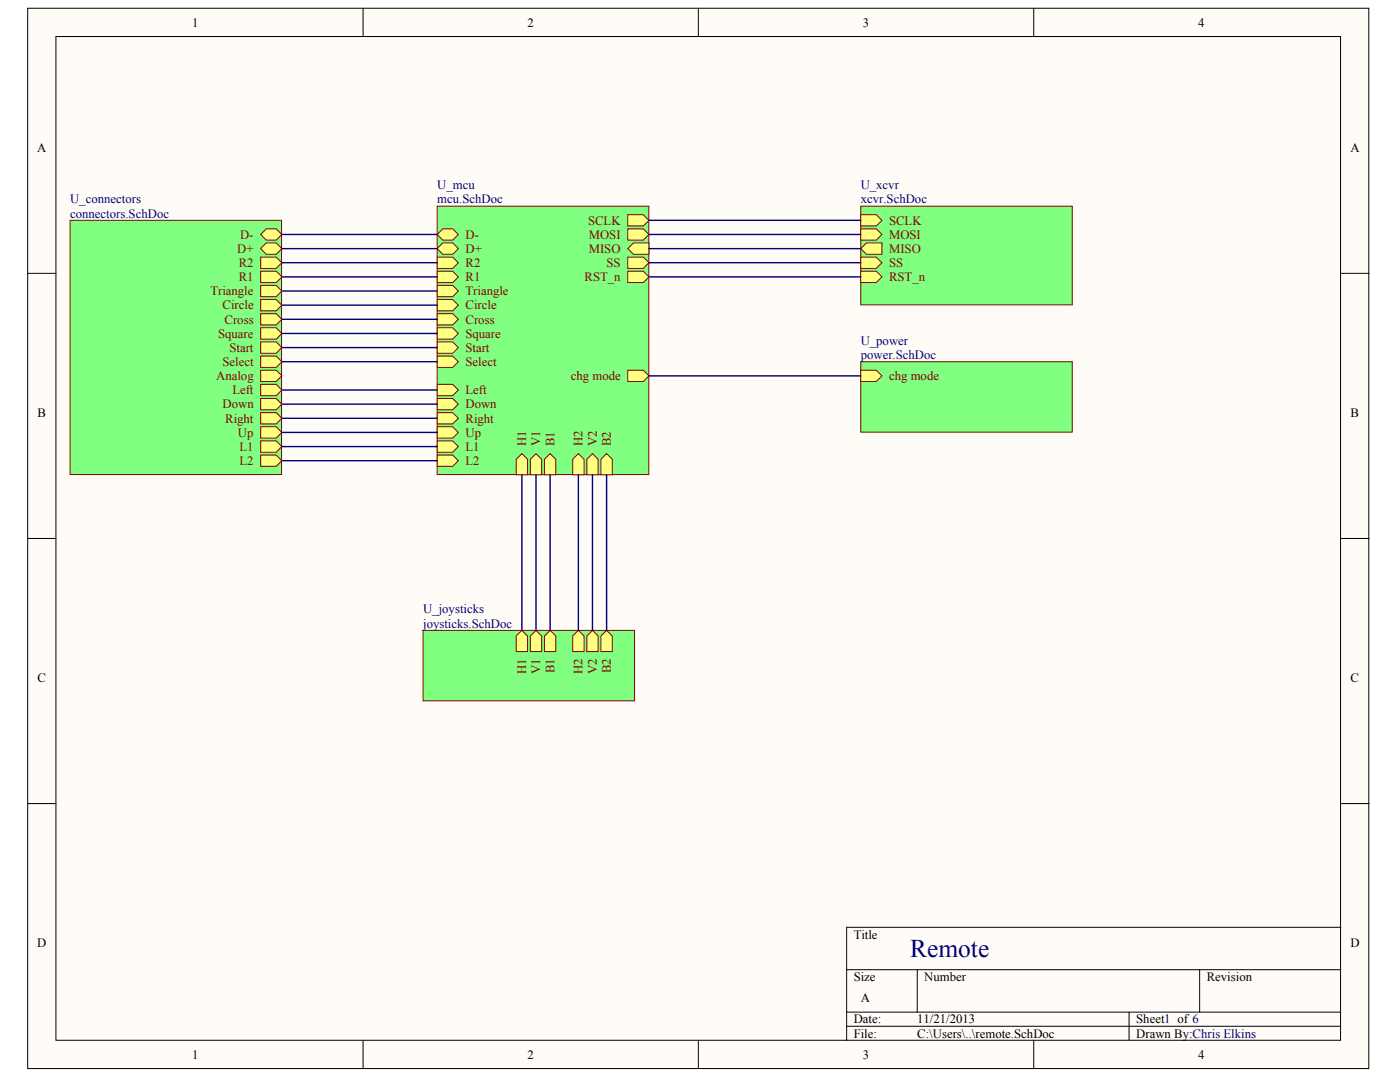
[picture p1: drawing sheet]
<svg xmlns="http://www.w3.org/2000/svg" width="269mm" height="207mm" viewBox="0 0 269 207" stroke-linecap="round" stroke-linejoin="round" font-family="sans-serif">
<g fill="#fffcf8" stroke="#000" stroke-width=".19">
<path d="M5.3 1.6h257.5v203.5h-257.5z"/>
<path d="M10.7 7h246.7v192.6h-246.7z"/>
</g>
<g fill="none" stroke="#000" stroke-width=".19">
<path d="M69.7 1.6v5.4M134.1 1.6v5.4M198.5 1.6v5.4M5.3 52.5h5.4M257.5 52.5h5.4M5.3 103.3h5.4M257.5 103.3h5.4M5.3 154.2h5.4M257.5 154.2h5.4M257.5 178h-94.9v21.7M69.7 199.7v5.4M134.1 199.7v5.4"/>
<path d="M162.6 186.1h94.9M162.6 194.2h94.9M162.6 197h94.9M176.1 186.1v8.1M198.5 199.7v5.4M216.8 194.2v5.5M230.3 186.1v8.1"/>
</g>
<path d="M13.4 42.3h40.7v48.8h-40.7z" fill="#80ff80" stroke="#800000" stroke-width=".19"/>
<g fill="#ffff80" stroke="#800000" stroke-width=".19">
<path d="M51.1 43.9h1.9l1.1 1.1-1.1 1.1h-1.9l-1-1.1z" fill-rule="evenodd"/>
<path d="M51.1 46.6h1.9l1.1 1.1-1.1 1.1h-1.9l-1-1.1z" fill-rule="evenodd"/>
<path d="M50.1 49.3h2.9l1.1 1.1-1.1 1.1h-2.9z" fill-rule="evenodd"/>
<path d="M50.1 52.1h2.9l1.1 1-1.1 1.1h-2.9z" fill-rule="evenodd"/>
<path d="M50.1 54.8h2.9l1.1 1.1-1.1 1h-2.9z" fill-rule="evenodd"/>
<path d="M50.1 57.5h2.9l1.1 1.1-1.1 1.1h-2.9z" fill-rule="evenodd"/>
<path d="M50.1 60.2h2.9l1.1 1.1-1.1 1.1h-2.9z" fill-rule="evenodd"/>
<path d="M50.1 62.9h2.9l1.1 1.1-1.1 1.1h-2.9z" fill-rule="evenodd"/>
<path d="M50.1 65.6h2.9l1.1 1.1-1.1 1.1h-2.9z" fill-rule="evenodd"/>
<path d="M50.1 68.3h2.9l1.1 1.1-1.1 1.1h-2.9z" fill-rule="evenodd"/>
<path d="M50.1 71.1h2.9l1.1 1-1.1 1.1h-2.9z" fill-rule="evenodd"/>
<path d="M50.1 73.8h2.9l1.1 1-1.1 1.1h-2.9z" fill-rule="evenodd"/>
<path d="M50.1 76.5h2.9l1.1 1.1-1.1 1h-2.9z" fill-rule="evenodd"/>
<path d="M50.1 79.2h2.9l1.1 1.1-1.1 1.1h-2.9z" fill-rule="evenodd"/>
<path d="M50.1 81.9h2.9l1.1 1.1-1.1 1.1h-2.9z" fill-rule="evenodd"/>
<path d="M50.1 84.6h2.9l1.1 1.1-1.1 1.1h-2.9z" fill-rule="evenodd"/>
<path d="M50.1 87.3h2.9l1.1 1.1-1.1 1.1h-2.9z" fill-rule="evenodd"/>
</g>
<path d="M83.9 39.6h40.7v51.5h-40.7z" fill="#80ff80" stroke="#800000" stroke-width=".19"/>
<g fill="#ffff80" stroke="#800000" stroke-width=".19">
<path d="M120.5 41.2h3l1.1 1.1-1.1 1.1h-3z" fill-rule="evenodd"/>
<path d="M120.5 43.9h3l1.1 1.1-1.1 1.1h-3z" fill-rule="evenodd"/>
<path d="M121.6 46.6h3v2.2h-3l-1.1-1.1z" fill-rule="evenodd"/>
<path d="M120.5 49.3h3l1.1 1.1-1.1 1.1h-3z" fill-rule="evenodd"/>
<path d="M85 43.9h1.9l1.1 1.1-1.1 1.1h-1.9l-1.1-1.1z" fill-rule="evenodd"/>
<path d="M85 46.6h1.9l1.1 1.1-1.1 1.1h-1.9l-1.1-1.1z" fill-rule="evenodd"/>
<path d="M120.5 71.1h3l1.1 1-1.1 1.1h-3z" fill-rule="evenodd"/>
<path d="M83.9 49.3h3l1.1 1.1-1.1 1.1h-3z" fill-rule="evenodd"/>
<path d="M83.9 52.1h3l1.1 1-1.1 1.1h-3z" fill-rule="evenodd"/>
<path d="M83.9 54.8h3l1.1 1.1-1.1 1h-3z" fill-rule="evenodd"/>
<path d="M83.9 57.5h3l1.1 1.1-1.1 1.1h-3z" fill-rule="evenodd"/>
<path d="M83.9 60.2h3l1.1 1.1-1.1 1.1h-3z" fill-rule="evenodd"/>
<path d="M83.9 62.9h3l1.1 1.1-1.1 1.1h-3z" fill-rule="evenodd"/>
<path d="M83.9 65.6h3l1.1 1.1-1.1 1.1h-3z" fill-rule="evenodd"/>
<path d="M83.9 68.3h3l1.1 1.1-1.1 1.1h-3z" fill-rule="evenodd"/>
<path d="M120.5 52.1h3l1.1 1-1.1 1.1h-3z" fill-rule="evenodd"/>
<path d="M83.9 73.8h3l1.1 1-1.1 1.1h-3z" fill-rule="evenodd"/>
<path d="M83.9 76.5h3l1.1 1.1-1.1 1h-3z" fill-rule="evenodd"/>
<path d="M83.9 79.2h3l1.1 1.1-1.1 1.1h-3z" fill-rule="evenodd"/>
<path d="M83.9 81.9h3l1.1 1.1-1.1 1.1h-3z" fill-rule="evenodd"/>
<path d="M83.9 84.6h3l1.1 1.1-1.1 1.1h-3z" fill-rule="evenodd"/>
<path d="M83.9 87.3h3l1.1 1.1-1.1 1.1h-3z" fill-rule="evenodd"/>
<path d="M100.2 87.1l1.1 1v3h-2.2v-3z" fill-rule="evenodd"/>
<path d="M102.9 87.1l1.1 1v3h-2.2v-3z" fill-rule="evenodd"/>
<path d="M105.6 87.1l1.1 1v3h-2.2v-3z" fill-rule="evenodd"/>
<path d="M111.1 87.1l1 1v3h-2.1v-3z" fill-rule="evenodd"/>
<path d="M113.8 87.1l1 1v3h-2.1v-3z" fill-rule="evenodd"/>
<path d="M116.5 87.1l1.1 1v3h-2.2v-3z" fill-rule="evenodd"/>
</g>
<path d="M54.1 45h29.8M54.1 47.7h29.8" fill="none" stroke="#000080" stroke-width=".27"/>
<path d="M165.3 39.6h40.6v18.9h-40.6z" fill="#80ff80" stroke="#800000" stroke-width=".19"/>
<g fill="#ffff80" stroke="#800000" stroke-width=".19">
<path d="M165.3 41.2h3l1 1.1-1 1.1h-3z" fill-rule="evenodd"/>
<path d="M165.3 43.9h3l1 1.1-1 1.1h-3z" fill-rule="evenodd"/>
<path d="M166.4 46.6h2.9v2.2h-2.9l-1.1-1.1z" fill-rule="evenodd"/>
<path d="M165.3 49.3h3l1 1.1-1 1.1h-3z" fill-rule="evenodd"/>
<path d="M165.3 52.1h3l1 1-1 1.1h-3z" fill-rule="evenodd"/>
</g>
<path d="M124.6 42.3h40.7M124.6 45h40.7M124.6 47.7h40.7M124.6 50.4h40.7" fill="none" stroke="#000080" stroke-width=".27"/>
<path d="M165.3 69.4h40.6v13.5h-40.6z" fill="#80ff80" stroke="#800000" stroke-width=".19"/>
<path d="M165.3 71.1h3l1 1-1 1.1h-3z" fill-rule="evenodd" fill="#ffff80" stroke="#800000" stroke-width=".19"/>
<path d="M81.2 121h40.6v13.5h-40.6z" fill="#80ff80" stroke="#800000" stroke-width=".19"/>
<g fill="#ffff80" stroke="#800000" stroke-width=".19">
<path d="M100.2 121l1.1 1.1v3h-2.2v-3z" fill-rule="evenodd"/>
<path d="M102.9 121l1.1 1.1v3h-2.2v-3z" fill-rule="evenodd"/>
<path d="M105.6 121l1.1 1.1v3h-2.2v-3z" fill-rule="evenodd"/>
<path d="M111.1 121l1 1.1v3h-2.1v-3z" fill-rule="evenodd"/>
<path d="M113.8 121l1 1.1v3h-2.1v-3z" fill-rule="evenodd"/>
<path d="M116.5 121l1.1 1.1v3h-2.2v-3z" fill-rule="evenodd"/>
</g>
<g fill="none" stroke="#000080" stroke-width=".27">
<path d="M54.1 50.4h29.8M54.1 53.1h29.8M54.1 55.9h29.8M54.1 58.6h29.8M124.6 53.1h40.7M54.1 61.3h29.8M54.1 64h29.8M54.1 66.7h29.8M54.1 69.4h29.8M54.1 74.8h29.8M54.1 77.6h29.8M124.6 72.1h40.7"/>
<path d="M54.1 80.3h29.8M54.1 83h29.8M54.1 85.7h29.8M54.1 88.4h29.8M100.2 91.1v29.9M102.9 91.1v29.9M105.6 91.1v29.9M111.1 91.1v29.9M113.8 91.1v29.9M116.5 91.1v29.9"/>
</g>
<text font-size="4.9" fill="#000080" x="174.8" y="183.7">Remote</text>
<g font-size="2.4">
<text x="36.9" y="5.1">1</text>
<text x="101.3" y="5.1">2</text>
<text x="165.7" y="5.1">3</text>
<text x="230.1" y="5.1">4</text>
<text x="7.1" y="29.2">A</text>
<text x="259.3" y="29.2">A</text>
<text x="7.2" y="80.1">B</text>
<text x="259.3" y="80.1">B</text>
<text x="7.2" y="131">C</text>
<text x="259.3" y="131">C</text>
<text x="7.1" y="181.8">D</text>
<text x="163.9" y="180.1">Title</text>
<text x="259.3" y="181.8">D</text>
<text x="163.9" y="188.3">Size</text>
<text x="177.5" y="188.3">Number</text>
<text x="231.7" y="188.3">Revision</text>
<text x="163.9" y="196.4">Date:</text>
<text x="165.3" y="192.4">A</text>
<text x="176.1" y="196.4">11/21/2013</text>
<text x="218.2" y="196.4">Sheet1 of 6</text>
<text x="36.9" y="203.2">1</text>
<text x="101.3" y="203.2">2</text>
<text x="163.9" y="199.2">File:</text>
<text x="165.7" y="203.2">3</text>
<text x="176.1" y="199.2">C:\Users\..\remote.SchDoc</text>
<text x="218.2" y="199.2">Drawn By:Chris Elkins</text>
<text x="230.1" y="203.2">4</text>
</g>
<g font-size="2.4" fill="#000080">
<text x="13.5" y="39.1">U_connectors</text>
<text x="13.5" y="41.8">connectors.SchDoc</text>
<text x="83.9" y="36.3">U_mcu</text>
<text x="83.9" y="39.1">mcu.SchDoc</text>
<text x="165.3" y="36.3">U_xcvr</text>
<text x="165.3" y="39.1">xcvr.SchDoc</text>
<text x="165.3" y="66.2">U_power</text>
<text x="165.3" y="68.9">power.SchDoc</text>
<text x="81.2" y="117.7">U_joysticks</text>
<text x="81.2" y="120.4">joysticks.SchDoc</text>
</g>
<g font-size="2.4" fill="#800000">
<text x="46.1" y="45.8">D-</text>
<text x="89.4" y="45.8">D-</text>
<text x="112.9" y="43.1">SCLK</text>
<text x="113" y="45.8">MOSI</text>
<text x="170.7" y="43.1">SCLK</text>
<text x="170.7" y="45.8">MOSI</text>
<text x="45.6" y="48.5">D+</text>
<text x="45.9" y="51.2">R2</text>
<text x="45.9" y="54">R1</text>
<text x="89.4" y="48.5">D+</text>
<text x="89.4" y="51.2">R2</text>
<text x="89.4" y="54">R1</text>
<text x="112.2" y="54">RST_n</text>
<text x="113" y="48.5">MISO</text>
<text x="116.5" y="51.2">SS</text>
<text x="170.7" y="48.5">MISO</text>
<text x="170.7" y="51.2">SS</text>
<text x="170.7" y="54">RST_n</text>
<text x="40.4" y="56.7">Triangle</text>
<text x="42.7" y="59.4">Circle</text>
<text x="89.4" y="56.7">Triangle</text>
<text x="89.4" y="59.4">Circle</text>
<text x="41.9" y="64.8">Square</text>
<text x="43.1" y="62.1">Cross</text>
<text x="89.4" y="62.1">Cross</text>
<text x="89.4" y="64.8">Square</text>
<text x="42.7" y="70.3">Select</text>
<text x="44.1" y="67.5">Start</text>
<text x="89.4" y="67.5">Start</text>
<text x="89.4" y="70.3">Select</text>
<text x="41.5" y="73">Analog</text>
<text x="44.6" y="75.7">Left</text>
<text x="89.4" y="75.7">Left</text>
<text x="109.6" y="73">chg mode</text>
<text x="170.7" y="73">chg mode</text>
<text x="42.7" y="78.4">Down</text>
<text x="43.2" y="81.1">Right</text>
<text x="45.7" y="83.8">Up</text>
<text x="89.4" y="78.4">Down</text>
<text x="89.4" y="81.1">Right</text>
<text x="89.4" y="83.8">Up</text>
<text x="46" y="86.5">L1</text>
<text x="46" y="89.2">L2</text>
<text x="89.4" y="86.5">L1</text>
<text x="89.4" y="89.2">L2</text>
<text x="101" y="85.7" transform="rotate(-90 101 85.7)">H1</text>
<text x="103.7" y="85.7" transform="rotate(-90 103.7 85.7)">V1</text>
<text x="106.5" y="85.7" transform="rotate(-90 106.5 85.7)">B1</text>
<text x="111.9" y="85.7" transform="rotate(-90 111.9 85.7)">H2</text>
<text x="114.6" y="85.7" transform="rotate(-90 114.6 85.7)">V2</text>
<text x="117.3" y="85.7" transform="rotate(-90 117.3 85.7)">B2</text>
<text x="101" y="129.4" transform="rotate(-90 101 129.4)">H1</text>
<text x="103.7" y="129.4" transform="rotate(-90 103.7 129.4)">V1</text>
<text x="106.5" y="129.2" transform="rotate(-90 106.5 129.2)">B1</text>
<text x="111.9" y="129.4" transform="rotate(-90 111.9 129.4)">H2</text>
<text x="114.6" y="129.4" transform="rotate(-90 114.6 129.4)">V2</text>
<text x="117.3" y="129.2" transform="rotate(-90 117.3 129.2)">B2</text>
</g>
</svg>
